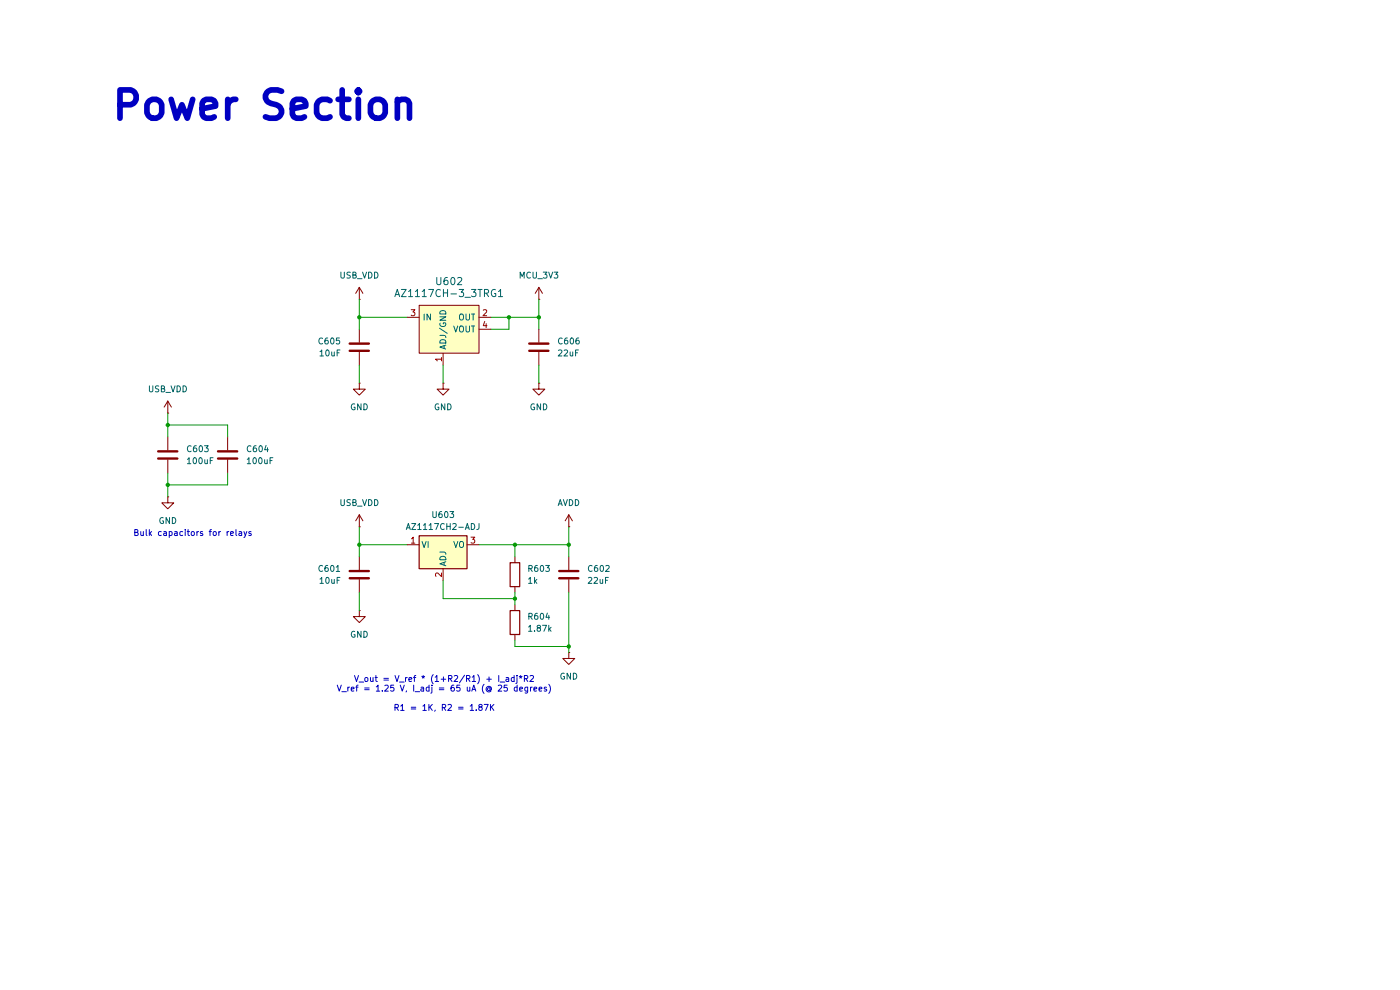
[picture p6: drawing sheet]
(kicad_sch
 (version 20250114)
 (generator "eeschema")
 (generator_version "9.0")
 (paper "A4")
 (title_block
  (company "Elnady Electronics"))
 (lib_symbols
  (symbol "Device:C"
   (pin_numbers (hide yes))
   (pin_names
    (offset 0.254)) (exclude_from_sim no) (in_bom yes) (on_board yes)
   (property "Reference" "C" (at 0.635 2.54 0) (effects (font (size 1.27 1.27)) (justify left)))
   (property "Value" "C" (at 0.635 -2.54 0) (effects (font (size 1.27 1.27)) (justify left)))
   (property "Footprint" "" (at 0.9652 -3.81 0) (effects (font (size 1.27 1.27)) (hide yes)))
   (property "Datasheet" "~" (at 0 0 0) (effects (font (size 1.27 1.27)) (hide yes)))
   (property "Description" "Unpolarized capacitor" (at 0 0 0) (effects (font (size 1.27 1.27)) (hide yes)))
   (symbol "C_0_1"
    (polyline (pts (xy -2.032 0.762) (xy 2.032 0.762)) (stroke (width 0.508) (type default)) (fill (type none)))
    (polyline (pts (xy -2.032 -0.762) (xy 2.032 -0.762)) (stroke (width 0.508) (type default)) (fill (type none))))
   (symbol "C_1_1"
    (pin passive line (at 0 3.81 270) (length 2.794) (name "~" (effects (font (size 1.27 1.27)))) (number "1" (effects (font (size 1.27 1.27)))))
    (pin passive line (at 0 -3.81 90) (length 2.794) (name "~" (effects (font (size 1.27 1.27)))) (number "2" (effects (font (size 1.27 1.27))))))
   (embedded_fonts no))
  (symbol "Device:R"
   (pin_numbers (hide yes))
   (pin_names
    (offset 0)) (exclude_from_sim no) (in_bom yes) (on_board yes)
   (property "Reference" "R" (at 2.032 0 90) (effects (font (size 1.27 1.27))))
   (property "Value" "R" (at 0 0 90) (effects (font (size 1.27 1.27))))
   (property "Footprint" "" (at -1.778 0 90) (effects (font (size 1.27 1.27)) (hide yes)))
   (property "Datasheet" "~" (at 0 0 0) (effects (font (size 1.27 1.27)) (hide yes)))
   (property "Description" "Resistor" (at 0 0 0) (effects (font (size 1.27 1.27)) (hide yes)))
   (symbol "R_0_1"
    (rectangle (start -1.016 -2.54) (end 1.016 2.54) (stroke (width 0.254) (type default)) (fill (type none))))
   (symbol "R_1_1"
    (pin passive line (at 0 3.81 270) (length 1.27) (name "~" (effects (font (size 1.27 1.27)))) (number "1" (effects (font (size 1.27 1.27)))))
    (pin passive line (at 0 -3.81 90) (length 1.27) (name "~" (effects (font (size 1.27 1.27)))) (number "2" (effects (font (size 1.27 1.27))))))
   (embedded_fonts no))
  (symbol "Regulator_Linear:AZ1117CH2-ADJ"
   (pin_names
    (offset 0.254)) (exclude_from_sim no) (in_bom yes) (on_board yes)
   (property "Reference" "U" (at -3.81 3.175 0) (effects (font (size 1.27 1.27))))
   (property "Value" "AZ1117CH2-ADJ" (at 0 3.175 0) (effects (font (size 1.27 1.27)) (justify left)))
   (property "Footprint" "Package_TO_SOT_SMD:SOT-223-3_TabPin2" (at 0 5.715 0) (effects (font (size 1.27 1.27)
    (italic yes)) (hide yes)))
   (property "Datasheet" "https://www.diodes.com/assets/Datasheets/AZ1117C.pdf" (at 0 0 0) (effects (font (size 1.27 1.27)) (hide yes)))
   (property "Description" "1A Adjustable LDO Linear Regulator, 15V Max Input, SOT-223" (at 0 0 0) (effects (font (size 1.27 1.27)) (hide yes)))
   (symbol "AZ1117CH2-ADJ_0_1"
    (rectangle (start -5.08 1.905) (end 5.08 -5.08) (stroke (width 0.254) (type default)) (fill (type background))))
   (symbol "AZ1117CH2-ADJ_1_1"
    (pin power_in line (at -7.62 0 0) (length 2.54) (name "VI" (effects (font (size 1.27 1.27)))) (number "1" (effects (font (size 1.27 1.27)))))
    (pin input line (at 0 -7.62 90) (length 2.54) (name "ADJ" (effects (font (size 1.27 1.27)))) (number "2" (effects (font (size 1.27 1.27)))))
    (pin power_out line (at 7.62 0 180) (length 2.54) (name "VO" (effects (font (size 1.27 1.27)))) (number "3" (effects (font (size 1.27 1.27))))))
   (embedded_fonts no))
  (symbol "dk_PMIC-Voltage-Regulators-Linear:AZ1117CH-3_3TRG1" (exclude_from_sim no) (in_bom yes) (on_board yes)
   (property "Reference" "U" (at 1.27 3.81 0) (effects (font (size 1.524 1.524))))
   (property "Value" "AZ1117CH-3_3TRG1" (at 1.27 6.35 0) (effects (font (size 1.524 1.524))))
   (property "Footprint" "digikey-footprints:SOT-223" (at 5.08 5.08 0) (effects (font (size 1.524 1.524)) (justify left) (hide yes)))
   (property "Datasheet" "https://www.diodes.com/assets/Datasheets/AZ1117C.pdf" (at 5.08 7.62 0) (effects (font (size 1.524 1.524)) (justify left) (hide yes)))
   (property "Description" "IC REG LINEAR 3.3V 800MA SOT223" (at 0 0 0) (effects (font (size 1.27 1.27)) (hide yes)))
   (property "Digi-Key_PN" "AZ1117CH-3.3TRG1DICT-ND" (at 5.08 10.16 0) (effects (font (size 1.524 1.524)) (justify left) (hide yes)))
   (property "MPN" "AZ1117CH-3.3TRG1" (at 5.08 12.7 0) (effects (font (size 1.524 1.524)) (justify left) (hide yes)))
   (property "Category" "Integrated Circuits (ICs)" (at 5.08 15.24 0) (effects (font (size 1.524 1.524)) (justify left) (hide yes)))
   (property "Family" "PMIC - Voltage Regulators - Linear" (at 5.08 17.78 0) (effects (font (size 1.524 1.524)) (justify left) (hide yes)))
   (property "DK_Datasheet_Link" "https://www.diodes.com/assets/Datasheets/AZ1117C.pdf" (at 5.08 20.32 0) (effects (font (size 1.524 1.524)) (justify left) (hide yes)))
   (property "DK_Detail_Page" "/product-detail/en/diodes-incorporated/AZ1117CH-3.3TRG1/AZ1117CH-3.3TRG1DICT-ND/4505206" (at 5.08 22.86 0) (effects (font (size 1.524 1.524)) (justify left) (hide yes)))
   (property "Description_1" "IC REG LINEAR 3.3V 800MA SOT223" (at 5.08 25.4 0) (effects (font (size 1.524 1.524)) (justify left) (hide yes)))
   (property "Manufacturer" "Diodes Incorporated" (at 5.08 27.94 0) (effects (font (size 1.524 1.524)) (justify left) (hide yes)))
   (property "Status" "Active" (at 5.08 30.48 0) (effects (font (size 1.524 1.524)) (justify left) (hide yes)))
   (symbol "AZ1117CH-3_3TRG1_0_1"
    (rectangle (start -5.08 2.54) (end 7.62 -7.62) (stroke (width 0) (type solid)) (fill (type background))))
   (symbol "AZ1117CH-3_3TRG1_1_1"
    (pin power_in line (at -7.62 0 0) (length 2.54) (name "IN" (effects (font (size 1.27 1.27)))) (number "3" (effects (font (size 1.27 1.27)))))
    (pin power_in line (at 0 -10.16 90) (length 2.54) (name "ADJ/GND" (effects (font (size 1.27 1.27)))) (number "1" (effects (font (size 1.27 1.27)))))
    (pin power_out line (at 10.16 0 180) (length 2.54) (name "OUT" (effects (font (size 1.27 1.27)))) (number "2" (effects (font (size 1.27 1.27)))))
    (pin power_out line (at 10.16 -2.54 180) (length 2.54) (name "VOUT" (effects (font (size 1.27 1.27)))) (number "4" (effects (font (size 1.27 1.27))))))
   (embedded_fonts no))
  (symbol "power:+3.3V"
   (power)
   (pin_numbers (hide yes))
   (pin_names
    (offset 0) (hide yes)) (exclude_from_sim no) (in_bom yes) (on_board yes)
   (property "Reference" "#PWR" (at 0 -3.81 0) (effects (font (size 1.27 1.27)) (hide yes)))
   (property "Value" "+3.3V" (at 0 3.556 0) (effects (font (size 1.27 1.27))))
   (property "Footprint" "" (at 0 0 0) (effects (font (size 1.27 1.27)) (hide yes)))
   (property "Datasheet" "" (at 0 0 0) (effects (font (size 1.27 1.27)) (hide yes)))
   (property "Description" "Power symbol creates a global label with name \"+3.3V\"" (at 0 0 0) (effects (font (size 1.27 1.27)) (hide yes)))
   (symbol "+3.3V_0_1"
    (polyline (pts (xy -0.762 1.27) (xy 0 2.54)) (stroke (width 0) (type default)) (fill (type none)))
    (polyline (pts (xy 0 2.54) (xy 0.762 1.27)) (stroke (width 0) (type default)) (fill (type none)))
    (polyline (pts (xy 0 0) (xy 0 2.54)) (stroke (width 0) (type default)) (fill (type none))))
   (symbol "+3.3V_1_1"
    (pin power_in line (at 0 0 90) (length 0) (name "~" (effects (font (size 1.27 1.27)))) (number "1" (effects (font (size 1.27 1.27))))))
   (embedded_fonts no))
  (symbol "power:+5V"
   (power)
   (pin_numbers (hide yes))
   (pin_names
    (offset 0) (hide yes)) (exclude_from_sim no) (in_bom yes) (on_board yes)
   (property "Reference" "#PWR" (at 0 -3.81 0) (effects (font (size 1.27 1.27)) (hide yes)))
   (property "Value" "+5V" (at 0 3.556 0) (effects (font (size 1.27 1.27))))
   (property "Footprint" "" (at 0 0 0) (effects (font (size 1.27 1.27)) (hide yes)))
   (property "Datasheet" "" (at 0 0 0) (effects (font (size 1.27 1.27)) (hide yes)))
   (property "Description" "Power symbol creates a global label with name \"+5V\"" (at 0 0 0) (effects (font (size 1.27 1.27)) (hide yes)))
   (symbol "+5V_0_1"
    (polyline (pts (xy -0.762 1.27) (xy 0 2.54)) (stroke (width 0) (type default)) (fill (type none)))
    (polyline (pts (xy 0 2.54) (xy 0.762 1.27)) (stroke (width 0) (type default)) (fill (type none)))
    (polyline (pts (xy 0 0) (xy 0 2.54)) (stroke (width 0) (type default)) (fill (type none))))
   (symbol "+5V_1_1"
    (pin power_in line (at 0 0 90) (length 0) (name "~" (effects (font (size 1.27 1.27)))) (number "1" (effects (font (size 1.27 1.27))))))
   (embedded_fonts no))
  (symbol "power:GND"
   (power)
   (pin_numbers (hide yes))
   (pin_names
    (offset 0) (hide yes)) (exclude_from_sim no) (in_bom yes) (on_board yes)
   (property "Reference" "#PWR" (at 0 -6.35 0) (effects (font (size 1.27 1.27)) (hide yes)))
   (property "Value" "GND" (at 0 -3.81 0) (effects (font (size 1.27 1.27))))
   (property "Footprint" "" (at 0 0 0) (effects (font (size 1.27 1.27)) (hide yes)))
   (property "Datasheet" "" (at 0 0 0) (effects (font (size 1.27 1.27)) (hide yes)))
   (property "Description" "Power symbol creates a global label with name \"GND\" , ground" (at 0 0 0) (effects (font (size 1.27 1.27)) (hide yes)))
   (symbol "GND_0_1"
    (polyline (pts (xy 0 0) (xy 0 -1.27) (xy 1.27 -1.27) (xy 0 -2.54) (xy -1.27 -1.27) (xy 0 -1.27)) (stroke (width 0) (type default)) (fill (type none))))
   (symbol "GND_1_1"
    (pin power_in line (at 0 0 270) (length 0) (name "~" (effects (font (size 1.27 1.27)))) (number "1" (effects (font (size 1.27 1.27))))))
   (embedded_fonts no)))
 (text "Bulk capacitors for relays"
  (exclude_from_sim no)
  (at 40.894 113.284 0)
  (effects (font (size 1.27 1.27))))
 (text "V_out = V_ref * (1+R2/R1) + I_adj*R2\nV_ref = 1.25 V, I_adj = 65 uA (@ 25 degrees)\n\nR1 = 1K, R2 = 1.87K"
  (exclude_from_sim no)
  (at 94.234 147.32 0)
  (effects (font (size 1.27 1.27))))
 (text "Power Section"
  (exclude_from_sim no)
  (at 56.134 22.606 0)
  (effects (font (size 6 6) (thickness 1.2)
    (bold yes))))
 (junction
  (at 109.22 115.57)
  (diameter 0)
  (color 0 0 0 0))
 (junction
  (at 120.65 115.57)
  (diameter 0)
  (color 0 0 0 0))
 (junction
  (at 107.95 67.31)
  (diameter 0)
  (color 0 0 0 0))
 (junction
  (at 35.56 90.17)
  (diameter 0)
  (color 0 0 0 0))
 (junction
  (at 35.56 102.87)
  (diameter 0)
  (color 0 0 0 0))
 (junction
  (at 76.2 115.57)
  (diameter 0)
  (color 0 0 0 0))
 (junction
  (at 76.2 67.31)
  (diameter 0)
  (color 0 0 0 0))
 (junction
  (at 114.3 67.31)
  (diameter 0)
  (color 0 0 0 0))
 (junction
  (at 120.65 137.16)
  (diameter 0)
  (color 0 0 0 0))
 (junction
  (at 109.22 127)
  (diameter 0)
  (color 0 0 0 0))
 (wire
  (pts (xy 114.3 63.5) (xy 114.3 67.31))
  (stroke (width 0) (type default)))
 (wire
  (pts (xy 48.26 100.33) (xy 48.26 102.87))
  (stroke (width 0) (type default)))
 (wire
  (pts (xy 120.65 111.76) (xy 120.65 115.57))
  (stroke (width 0) (type default)))
 (wire
  (pts (xy 48.26 102.87) (xy 35.56 102.87))
  (stroke (width 0) (type default)))
 (wire
  (pts (xy 76.2 67.31) (xy 86.36 67.31))
  (stroke (width 0) (type default)))
 (wire
  (pts (xy 76.2 63.5) (xy 76.2 67.31))
  (stroke (width 0) (type default)))
 (wire
  (pts (xy 109.22 137.16) (xy 120.65 137.16))
  (stroke (width 0) (type default)))
 (wire
  (pts (xy 114.3 77.47) (xy 114.3 81.28))
  (stroke (width 0) (type default)))
 (wire
  (pts (xy 109.22 135.89) (xy 109.22 137.16))
  (stroke (width 0) (type default)))
 (wire
  (pts (xy 35.56 90.17) (xy 35.56 92.71))
  (stroke (width 0) (type default)))
 (wire
  (pts (xy 93.98 123.19) (xy 93.98 127))
  (stroke (width 0) (type default)))
 (wire
  (pts (xy 114.3 67.31) (xy 107.95 67.31))
  (stroke (width 0) (type default)))
 (wire
  (pts (xy 76.2 118.11) (xy 76.2 115.57))
  (stroke (width 0) (type default)))
 (wire
  (pts (xy 114.3 69.85) (xy 114.3 67.31))
  (stroke (width 0) (type default)))
 (wire
  (pts (xy 93.98 127) (xy 109.22 127))
  (stroke (width 0) (type default)))
 (wire
  (pts (xy 109.22 115.57) (xy 109.22 118.11))
  (stroke (width 0) (type default)))
 (wire
  (pts (xy 35.56 100.33) (xy 35.56 102.87))
  (stroke (width 0) (type default)))
 (wire
  (pts (xy 48.26 90.17) (xy 35.56 90.17))
  (stroke (width 0) (type default)))
 (wire
  (pts (xy 109.22 127) (xy 109.22 128.27))
  (stroke (width 0) (type default)))
 (wire
  (pts (xy 120.65 118.11) (xy 120.65 115.57))
  (stroke (width 0) (type default)))
 (wire
  (pts (xy 48.26 92.71) (xy 48.26 90.17))
  (stroke (width 0) (type default)))
 (wire
  (pts (xy 35.56 102.87) (xy 35.56 105.41))
  (stroke (width 0) (type default)))
 (wire
  (pts (xy 120.65 137.16) (xy 120.65 138.43))
  (stroke (width 0) (type default)))
 (wire
  (pts (xy 107.95 69.85) (xy 107.95 67.31))
  (stroke (width 0) (type default)))
 (wire
  (pts (xy 76.2 125.73) (xy 76.2 129.54))
  (stroke (width 0) (type default)))
 (wire
  (pts (xy 109.22 115.57) (xy 120.65 115.57))
  (stroke (width 0) (type default)))
 (wire
  (pts (xy 76.2 111.76) (xy 76.2 115.57))
  (stroke (width 0) (type default)))
 (wire
  (pts (xy 101.6 115.57) (xy 109.22 115.57))
  (stroke (width 0) (type default)))
 (wire
  (pts (xy 104.14 69.85) (xy 107.95 69.85))
  (stroke (width 0) (type default)))
 (wire
  (pts (xy 76.2 69.85) (xy 76.2 67.31))
  (stroke (width 0) (type default)))
 (wire
  (pts (xy 120.65 125.73) (xy 120.65 137.16))
  (stroke (width 0) (type default)))
 (wire
  (pts (xy 109.22 125.73) (xy 109.22 127))
  (stroke (width 0) (type default)))
 (wire
  (pts (xy 76.2 115.57) (xy 86.36 115.57))
  (stroke (width 0) (type default)))
 (wire
  (pts (xy 93.98 77.47) (xy 93.98 81.28))
  (stroke (width 0) (type default)))
 (wire
  (pts (xy 35.56 87.63) (xy 35.56 90.17))
  (stroke (width 0) (type default)))
 (wire
  (pts (xy 76.2 77.47) (xy 76.2 81.28))
  (stroke (width 0) (type default)))
 (wire
  (pts (xy 104.14 67.31) (xy 107.95 67.31))
  (stroke (width 0) (type default)))
 (symbol
  (lib_id "power:+5V")
  (at 35.56 87.63 0)
  (unit 1)
  (exclude_from_sim no)
  (in_bom yes)
  (on_board yes)
  (dnp no)
  (fields_autoplaced yes)
  (property "Reference" "#PWR0615" (at 35.56 91.44 0) (effects (font (size 1.27 1.27)) (hide yes)))
  (property "Value" "USB_VDD" (at 35.56 82.55 0) (effects (font (size 1.27 1.27))))
  (property "Footprint" "" (at 35.56 87.63 0) (effects (font (size 1.27 1.27)) (hide yes)))
  (property "Datasheet" "" (at 35.56 87.63 0) (effects (font (size 1.27 1.27)) (hide yes)))
  (property "Description" "Power symbol creates a global label with name \"USB_VDD\"" (at 35.56 87.63 0) (effects (font (size 1.27 1.27)) (hide yes)))
  (pin "1"))
 (symbol
  (lib_id "power:+5V")
  (at 76.2 63.5 0)
  (unit 1)
  (exclude_from_sim no)
  (in_bom yes)
  (on_board yes)
  (dnp no)
  (fields_autoplaced yes)
  (property "Reference" "#PWR0609" (at 76.2 67.31 0) (effects (font (size 1.27 1.27)) (hide yes)))
  (property "Value" "USB_VDD" (at 76.2 58.42 0) (effects (font (size 1.27 1.27))))
  (property "Footprint" "" (at 76.2 63.5 0) (effects (font (size 1.27 1.27)) (hide yes)))
  (property "Datasheet" "" (at 76.2 63.5 0) (effects (font (size 1.27 1.27)) (hide yes)))
  (property "Description" "Power symbol creates a global label with name \"USB_VDD\"" (at 76.2 63.5 0) (effects (font (size 1.27 1.27)) (hide yes)))
  (pin "1"))
 (symbol
  (lib_id "power:GND")
  (at 114.3 81.28 0)
  (unit 1)
  (exclude_from_sim no)
  (in_bom yes)
  (on_board yes)
  (dnp no)
  (fields_autoplaced yes)
  (property "Reference" "#PWR0608" (at 114.3 87.63 0) (effects (font (size 1.27 1.27)) (hide yes)))
  (property "Value" "GND" (at 114.3 86.36 0) (effects (font (size 1.27 1.27))))
  (property "Footprint" "" (at 114.3 81.28 0) (effects (font (size 1.27 1.27)) (hide yes)))
  (property "Datasheet" "" (at 114.3 81.28 0) (effects (font (size 1.27 1.27)) (hide yes)))
  (property "Description" "Power symbol creates a global label with name \"GND\" , ground" (at 114.3 81.28 0) (effects (font (size 1.27 1.27)) (hide yes)))
  (pin "1"))
 (symbol
  (lib_id "Device:C")
  (at 35.56 96.52 0)
  (unit 1)
  (exclude_from_sim no)
  (in_bom yes)
  (on_board yes)
  (dnp no)
  (fields_autoplaced yes)
  (property "Reference" "C603" (at 39.37 95.2499 0) (effects (font (size 1.27 1.27)) (justify left)))
  (property "Value" "100uF" (at 39.37 97.7899 0) (effects (font (size 1.27 1.27)) (justify left)))
  (property "Footprint" "Capacitor_SMD:C_1206_3216Metric" (at 36.5252 100.33 0) (effects (font (size 1.27 1.27)) (hide yes)))
  (property "Datasheet" "~" (at 35.56 96.52 0) (effects (font (size 1.27 1.27)) (hide yes)))
  (property "Description" "100uF 1206" (at 35.56 96.52 0) (effects (font (size 1.27 1.27)) (hide yes)))
  (property "MPN" "TCC1206X7R103M501DTS" (at 35.56 96.52 0) (effects (font (size 1.27 1.27)) (hide yes)))
  (pin "1")
  (pin "2"))
 (symbol
  (lib_id "Device:R")
  (at 109.22 132.08 0)
  (unit 1)
  (exclude_from_sim no)
  (in_bom yes)
  (on_board yes)
  (dnp no)
  (fields_autoplaced yes)
  (property "Reference" "R604" (at 111.76 130.8099 0) (effects (font (size 1.27 1.27)) (justify left)))
  (property "Value" "1.87k" (at 111.76 133.3499 0) (effects (font (size 1.27 1.27)) (justify left)))
  (property "Footprint" "Resistor_SMD:R_0603_1608Metric" (at 107.442 132.08 90) (effects (font (size 1.27 1.27)) (hide yes)))
  (property "Datasheet" "~" (at 109.22 132.08 0) (effects (font (size 1.27 1.27)) (hide yes)))
  (property "Description" "1.87k 0603" (at 109.22 132.08 0) (effects (font (size 1.27 1.27)) (hide yes)))
  (property "MPN" "PTFR0603B1K87N9" (at 109.22 132.08 0) (effects (font (size 1.27 1.27)) (hide yes)))
  (pin "2")
  (pin "1"))
 (symbol
  (lib_id "dk_PMIC-Voltage-Regulators-Linear:AZ1117CH-3_3TRG1")
  (at 93.98 67.31 0)
  (unit 1)
  (exclude_from_sim no)
  (in_bom yes)
  (on_board yes)
  (dnp no)
  (fields_autoplaced yes)
  (property "Reference" "U602" (at 95.25 59.69 0) (effects (font (size 1.524 1.524))))
  (property "Value" "AZ1117CH-3_3TRG1" (at 95.25 62.23 0) (effects (font (size 1.524 1.524))))
  (property "Footprint" "digikey-footprints:SOT-223" (at 99.06 62.23 0) (effects (font (size 1.524 1.524)) (justify left) (hide yes)))
  (property "Datasheet" "https://www.diodes.com/assets/Datasheets/AZ1117C.pdf" (at 99.06 59.69 0) (effects (font (size 1.524 1.524)) (justify left) (hide yes)))
  (property "Description" "IC REG LINEAR 3.3V 800MA SOT223" (at 93.98 67.31 0) (effects (font (size 1.27 1.27)) (hide yes)))
  (property "Digi-Key_PN" "AZ1117CH-3.3TRG1DICT-ND" (at 99.06 57.15 0) (effects (font (size 1.524 1.524)) (justify left) (hide yes)))
  (property "MPN" "AZ1117CH-3.3TRG1" (at 99.06 54.61 0) (effects (font (size 1.524 1.524)) (justify left) (hide yes)))
  (property "Category" "Integrated Circuits (ICs)" (at 99.06 52.07 0) (effects (font (size 1.524 1.524)) (justify left) (hide yes)))
  (property "Family" "PMIC - Voltage Regulators - Linear" (at 99.06 49.53 0) (effects (font (size 1.524 1.524)) (justify left) (hide yes)))
  (property "DK_Datasheet_Link" "https://www.diodes.com/assets/Datasheets/AZ1117C.pdf" (at 99.06 46.99 0) (effects (font (size 1.524 1.524)) (justify left) (hide yes)))
  (property "DK_Detail_Page" "/product-detail/en/diodes-incorporated/AZ1117CH-3.3TRG1/AZ1117CH-3.3TRG1DICT-ND/4505206" (at 99.06 44.45 0) (effects (font (size 1.524 1.524)) (justify left) (hide yes)))
  (property "Description_1" "IC REG LINEAR 3.3V 800MA SOT223" (at 99.06 41.91 0) (effects (font (size 1.524 1.524)) (justify left) (hide yes)))
  (property "Manufacturer" "Diodes Incorporated" (at 99.06 39.37 0) (effects (font (size 1.524 1.524)) (justify left) (hide yes)))
  (property "Status" "Active" (at 99.06 36.83 0) (effects (font (size 1.524 1.524)) (justify left) (hide yes)))
  (pin "2")
  (pin "3")
  (pin "4")
  (pin "1"))
 (symbol
  (lib_id "power:GND")
  (at 120.65 138.43 0)
  (unit 1)
  (exclude_from_sim no)
  (in_bom yes)
  (on_board yes)
  (dnp no)
  (fields_autoplaced yes)
  (property "Reference" "#PWR0613" (at 120.65 144.78 0) (effects (font (size 1.27 1.27)) (hide yes)))
  (property "Value" "GND" (at 120.65 143.51 0) (effects (font (size 1.27 1.27))))
  (property "Footprint" "" (at 120.65 138.43 0) (effects (font (size 1.27 1.27)) (hide yes)))
  (property "Datasheet" "" (at 120.65 138.43 0) (effects (font (size 1.27 1.27)) (hide yes)))
  (property "Description" "Power symbol creates a global label with name \"GND\" , ground" (at 120.65 138.43 0) (effects (font (size 1.27 1.27)) (hide yes)))
  (pin "1"))
 (symbol
  (lib_id "Regulator_Linear:AZ1117CH2-ADJ")
  (at 93.98 115.57 0)
  (unit 1)
  (exclude_from_sim no)
  (in_bom yes)
  (on_board yes)
  (dnp no)
  (fields_autoplaced yes)
  (property "Reference" "U603" (at 93.98 109.22 0) (effects (font (size 1.27 1.27))))
  (property "Value" "AZ1117CH2-ADJ" (at 93.98 111.76 0) (effects (font (size 1.27 1.27))))
  (property "Footprint" "Package_TO_SOT_SMD:SOT-223-3_TabPin2" (at 93.98 109.855 0) (effects (font (size 1.27 1.27)
    (italic yes)) (hide yes)))
  (property "Datasheet" "https://www.diodes.com/assets/Datasheets/AZ1117C.pdf" (at 93.98 115.57 0) (effects (font (size 1.27 1.27)) (hide yes)))
  (property "Description" "1A Adjustable LDO Linear Regulator, 15V Max Input, SOT-223" (at 93.98 115.57 0) (effects (font (size 1.27 1.27)) (hide yes)))
  (property "MPN" "AZ1117CH2-ADJ" (at 93.98 115.57 0) (effects (font (size 1.27 1.27)) (hide yes)))
  (pin "3")
  (pin "2")
  (pin "1"))
 (symbol
  (lib_id "power:+5V")
  (at 76.2 111.76 0)
  (unit 1)
  (exclude_from_sim no)
  (in_bom yes)
  (on_board yes)
  (dnp no)
  (fields_autoplaced yes)
  (property "Reference" "#PWR0611" (at 76.2 115.57 0) (effects (font (size 1.27 1.27)) (hide yes)))
  (property "Value" "USB_VDD" (at 76.2 106.68 0) (effects (font (size 1.27 1.27))))
  (property "Footprint" "" (at 76.2 111.76 0) (effects (font (size 1.27 1.27)) (hide yes)))
  (property "Datasheet" "" (at 76.2 111.76 0) (effects (font (size 1.27 1.27)) (hide yes)))
  (property "Description" "Power symbol creates a global label with name \"USB_VDD\"" (at 76.2 111.76 0) (effects (font (size 1.27 1.27)) (hide yes)))
  (pin "1"))
 (symbol
  (lib_id "power:+3.3V")
  (at 114.3 63.5 0)
  (unit 1)
  (exclude_from_sim no)
  (in_bom yes)
  (on_board yes)
  (dnp no)
  (fields_autoplaced yes)
  (property "Reference" "#PWR0610" (at 114.3 67.31 0) (effects (font (size 1.27 1.27)) (hide yes)))
  (property "Value" "MCU_3V3" (at 114.3 58.42 0) (effects (font (size 1.27 1.27))))
  (property "Footprint" "" (at 114.3 63.5 0) (effects (font (size 1.27 1.27)) (hide yes)))
  (property "Datasheet" "" (at 114.3 63.5 0) (effects (font (size 1.27 1.27)) (hide yes)))
  (property "Description" "Power symbol creates a global label with name \"MCU_3V3\"" (at 114.3 63.5 0) (effects (font (size 1.27 1.27)) (hide yes)))
  (pin "1"))
 (symbol
  (lib_id "Device:R")
  (at 109.22 121.92 0)
  (unit 1)
  (exclude_from_sim no)
  (in_bom yes)
  (on_board yes)
  (dnp no)
  (fields_autoplaced yes)
  (property "Reference" "R603" (at 111.76 120.6499 0) (effects (font (size 1.27 1.27)) (justify left)))
  (property "Value" "1k" (at 111.76 123.1899 0) (effects (font (size 1.27 1.27)) (justify left)))
  (property "Footprint" "Resistor_SMD:R_0603_1608Metric" (at 107.442 121.92 90) (effects (font (size 1.27 1.27)) (hide yes)))
  (property "Datasheet" "~" (at 109.22 121.92 0) (effects (font (size 1.27 1.27)) (hide yes)))
  (property "Description" "1k 0603" (at 109.22 121.92 0) (effects (font (size 1.27 1.27)) (hide yes)))
  (property "MPN" "RT0603BRD071KL" (at 109.22 121.92 0) (effects (font (size 1.27 1.27)) (hide yes)))
  (pin "2")
  (pin "1"))
 (symbol
  (lib_id "power:+3.3V")
  (at 120.65 111.76 0)
  (unit 1)
  (exclude_from_sim no)
  (in_bom yes)
  (on_board yes)
  (dnp no)
  (fields_autoplaced yes)
  (property "Reference" "#PWR0614" (at 120.65 115.57 0) (effects (font (size 1.27 1.27)) (hide yes)))
  (property "Value" "AVDD" (at 120.65 106.68 0) (effects (font (size 1.27 1.27))))
  (property "Footprint" "" (at 120.65 111.76 0) (effects (font (size 1.27 1.27)) (hide yes)))
  (property "Datasheet" "" (at 120.65 111.76 0) (effects (font (size 1.27 1.27)) (hide yes)))
  (property "Description" "Power symbol creates a global label with name \"AVDD\"" (at 120.65 111.76 0) (effects (font (size 1.27 1.27)) (hide yes)))
  (pin "1"))
 (symbol
  (lib_id "power:GND")
  (at 76.2 129.54 0)
  (unit 1)
  (exclude_from_sim no)
  (in_bom yes)
  (on_board yes)
  (dnp no)
  (fields_autoplaced yes)
  (property "Reference" "#PWR0612" (at 76.2 135.89 0) (effects (font (size 1.27 1.27)) (hide yes)))
  (property "Value" "GND" (at 76.2 134.62 0) (effects (font (size 1.27 1.27))))
  (property "Footprint" "" (at 76.2 129.54 0) (effects (font (size 1.27 1.27)) (hide yes)))
  (property "Datasheet" "" (at 76.2 129.54 0) (effects (font (size 1.27 1.27)) (hide yes)))
  (property "Description" "Power symbol creates a global label with name \"GND\" , ground" (at 76.2 129.54 0) (effects (font (size 1.27 1.27)) (hide yes)))
  (pin "1"))
 (symbol
  (lib_id "Device:C")
  (at 120.65 121.92 0)
  (mirror y)
  (unit 1)
  (exclude_from_sim no)
  (in_bom yes)
  (on_board yes)
  (dnp no)
  (property "Reference" "C602" (at 124.46 120.6499 0) (effects (font (size 1.27 1.27)) (justify right)))
  (property "Value" "22uF" (at 124.46 123.1899 0) (effects (font (size 1.27 1.27)) (justify right)))
  (property "Footprint" "Capacitor_SMD:C_0805_2012Metric" (at 119.6848 125.73 0) (effects (font (size 1.27 1.27)) (hide yes)))
  (property "Datasheet" "~" (at 120.65 121.92 0) (effects (font (size 1.27 1.27)) (hide yes)))
  (property "Description" "22uF >10V 0805" (at 120.65 121.92 0) (effects (font (size 1.27 1.27)) (hide yes)))
  (property "MPN" "CL21X226MRQNNNE" (at 120.65 121.92 0) (effects (font (size 1.27 1.27)) (hide yes)))
  (pin "1")
  (pin "2"))
 (symbol
  (lib_id "Device:C")
  (at 114.3 73.66 0)
  (mirror y)
  (unit 1)
  (exclude_from_sim no)
  (in_bom yes)
  (on_board yes)
  (dnp no)
  (property "Reference" "C606" (at 118.11 72.3899 0) (effects (font (size 1.27 1.27)) (justify right)))
  (property "Value" "22uF" (at 118.11 74.9299 0) (effects (font (size 1.27 1.27)) (justify right)))
  (property "Footprint" "Capacitor_SMD:C_0805_2012Metric" (at 113.3348 77.47 0) (effects (font (size 1.27 1.27)) (hide yes)))
  (property "Datasheet" "~" (at 114.3 73.66 0) (effects (font (size 1.27 1.27)) (hide yes)))
  (property "Description" "22uF >10V 0805" (at 114.3 73.66 0) (effects (font (size 1.27 1.27)) (hide yes)))
  (property "MPN" "CL21X226MRQNNNE" (at 114.3 73.66 0) (effects (font (size 1.27 1.27)) (hide yes)))
  (pin "1")
  (pin "2"))
 (symbol
  (lib_id "power:GND")
  (at 35.56 105.41 0)
  (unit 1)
  (exclude_from_sim no)
  (in_bom yes)
  (on_board yes)
  (dnp no)
  (fields_autoplaced yes)
  (property "Reference" "#PWR0616" (at 35.56 111.76 0) (effects (font (size 1.27 1.27)) (hide yes)))
  (property "Value" "GND" (at 35.56 110.49 0) (effects (font (size 1.27 1.27))))
  (property "Footprint" "" (at 35.56 105.41 0) (effects (font (size 1.27 1.27)) (hide yes)))
  (property "Datasheet" "" (at 35.56 105.41 0) (effects (font (size 1.27 1.27)) (hide yes)))
  (property "Description" "Power symbol creates a global label with name \"GND\" , ground" (at 35.56 105.41 0) (effects (font (size 1.27 1.27)) (hide yes)))
  (pin "1"))
 (symbol
  (lib_id "Device:C")
  (at 76.2 73.66 0)
  (unit 1)
  (exclude_from_sim no)
  (in_bom yes)
  (on_board yes)
  (dnp no)
  (property "Reference" "C605" (at 72.39 72.3899 0) (effects (font (size 1.27 1.27)) (justify right)))
  (property "Value" "10uF" (at 72.39 74.9299 0) (effects (font (size 1.27 1.27)) (justify right)))
  (property "Footprint" "Capacitor_SMD:C_0805_2012Metric" (at 77.1652 77.47 0) (effects (font (size 1.27 1.27)) (hide yes)))
  (property "Datasheet" "~" (at 76.2 73.66 0) (effects (font (size 1.27 1.27)) (hide yes)))
  (property "Description" "10uF >16V 0805" (at 76.2 73.66 0) (effects (font (size 1.27 1.27)) (hide yes)))
  (property "MPN" "CL21A106KOQNNNE" (at 76.2 73.66 0) (effects (font (size 1.27 1.27)) (hide yes)))
  (pin "1")
  (pin "2"))
 (symbol
  (lib_id "power:GND")
  (at 93.98 81.28 0)
  (unit 1)
  (exclude_from_sim no)
  (in_bom yes)
  (on_board yes)
  (dnp no)
  (fields_autoplaced yes)
  (property "Reference" "#PWR0607" (at 93.98 87.63 0) (effects (font (size 1.27 1.27)) (hide yes)))
  (property "Value" "GND" (at 93.98 86.36 0) (effects (font (size 1.27 1.27))))
  (property "Footprint" "" (at 93.98 81.28 0) (effects (font (size 1.27 1.27)) (hide yes)))
  (property "Datasheet" "" (at 93.98 81.28 0) (effects (font (size 1.27 1.27)) (hide yes)))
  (property "Description" "Power symbol creates a global label with name \"GND\" , ground" (at 93.98 81.28 0) (effects (font (size 1.27 1.27)) (hide yes)))
  (pin "1"))
 (symbol
  (lib_id "Device:C")
  (at 76.2 121.92 0)
  (unit 1)
  (exclude_from_sim no)
  (in_bom yes)
  (on_board yes)
  (dnp no)
  (property "Reference" "C601" (at 72.39 120.6499 0) (effects (font (size 1.27 1.27)) (justify right)))
  (property "Value" "10uF" (at 72.39 123.1899 0) (effects (font (size 1.27 1.27)) (justify right)))
  (property "Footprint" "Capacitor_SMD:C_0805_2012Metric" (at 77.1652 125.73 0) (effects (font (size 1.27 1.27)) (hide yes)))
  (property "Datasheet" "~" (at 76.2 121.92 0) (effects (font (size 1.27 1.27)) (hide yes)))
  (property "Description" "10uF >16V 0805" (at 76.2 121.92 0) (effects (font (size 1.27 1.27)) (hide yes)))
  (property "MPN" "CL21A106KOQNNNE" (at 76.2 121.92 0) (effects (font (size 1.27 1.27)) (hide yes)))
  (pin "1")
  (pin "2"))
 (symbol
  (lib_id "power:GND")
  (at 76.2 81.28 0)
  (unit 1)
  (exclude_from_sim no)
  (in_bom yes)
  (on_board yes)
  (dnp no)
  (fields_autoplaced yes)
  (property "Reference" "#PWR0606" (at 76.2 87.63 0) (effects (font (size 1.27 1.27)) (hide yes)))
  (property "Value" "GND" (at 76.2 86.36 0) (effects (font (size 1.27 1.27))))
  (property "Footprint" "" (at 76.2 81.28 0) (effects (font (size 1.27 1.27)) (hide yes)))
  (property "Datasheet" "" (at 76.2 81.28 0) (effects (font (size 1.27 1.27)) (hide yes)))
  (property "Description" "Power symbol creates a global label with name \"GND\" , ground" (at 76.2 81.28 0) (effects (font (size 1.27 1.27)) (hide yes)))
  (pin "1"))
 (symbol
  (lib_id "Device:C")
  (at 48.26 96.52 0)
  (unit 1)
  (exclude_from_sim no)
  (in_bom yes)
  (on_board yes)
  (dnp no)
  (fields_autoplaced yes)
  (property "Reference" "C604" (at 52.07 95.2499 0) (effects (font (size 1.27 1.27)) (justify left)))
  (property "Value" "100uF" (at 52.07 97.7899 0) (effects (font (size 1.27 1.27)) (justify left)))
  (property "Footprint" "Capacitor_SMD:C_1206_3216Metric" (at 49.2252 100.33 0) (effects (font (size 1.27 1.27)) (hide yes)))
  (property "Datasheet" "~" (at 48.26 96.52 0) (effects (font (size 1.27 1.27)) (hide yes)))
  (property "Description" "100uF 1206" (at 48.26 96.52 0) (effects (font (size 1.27 1.27)) (hide yes)))
  (property "MPN" "TCC1206X7R103M501DTS" (at 48.26 96.52 0) (effects (font (size 1.27 1.27)) (hide yes)))
  (pin "1")
  (pin "2")))
